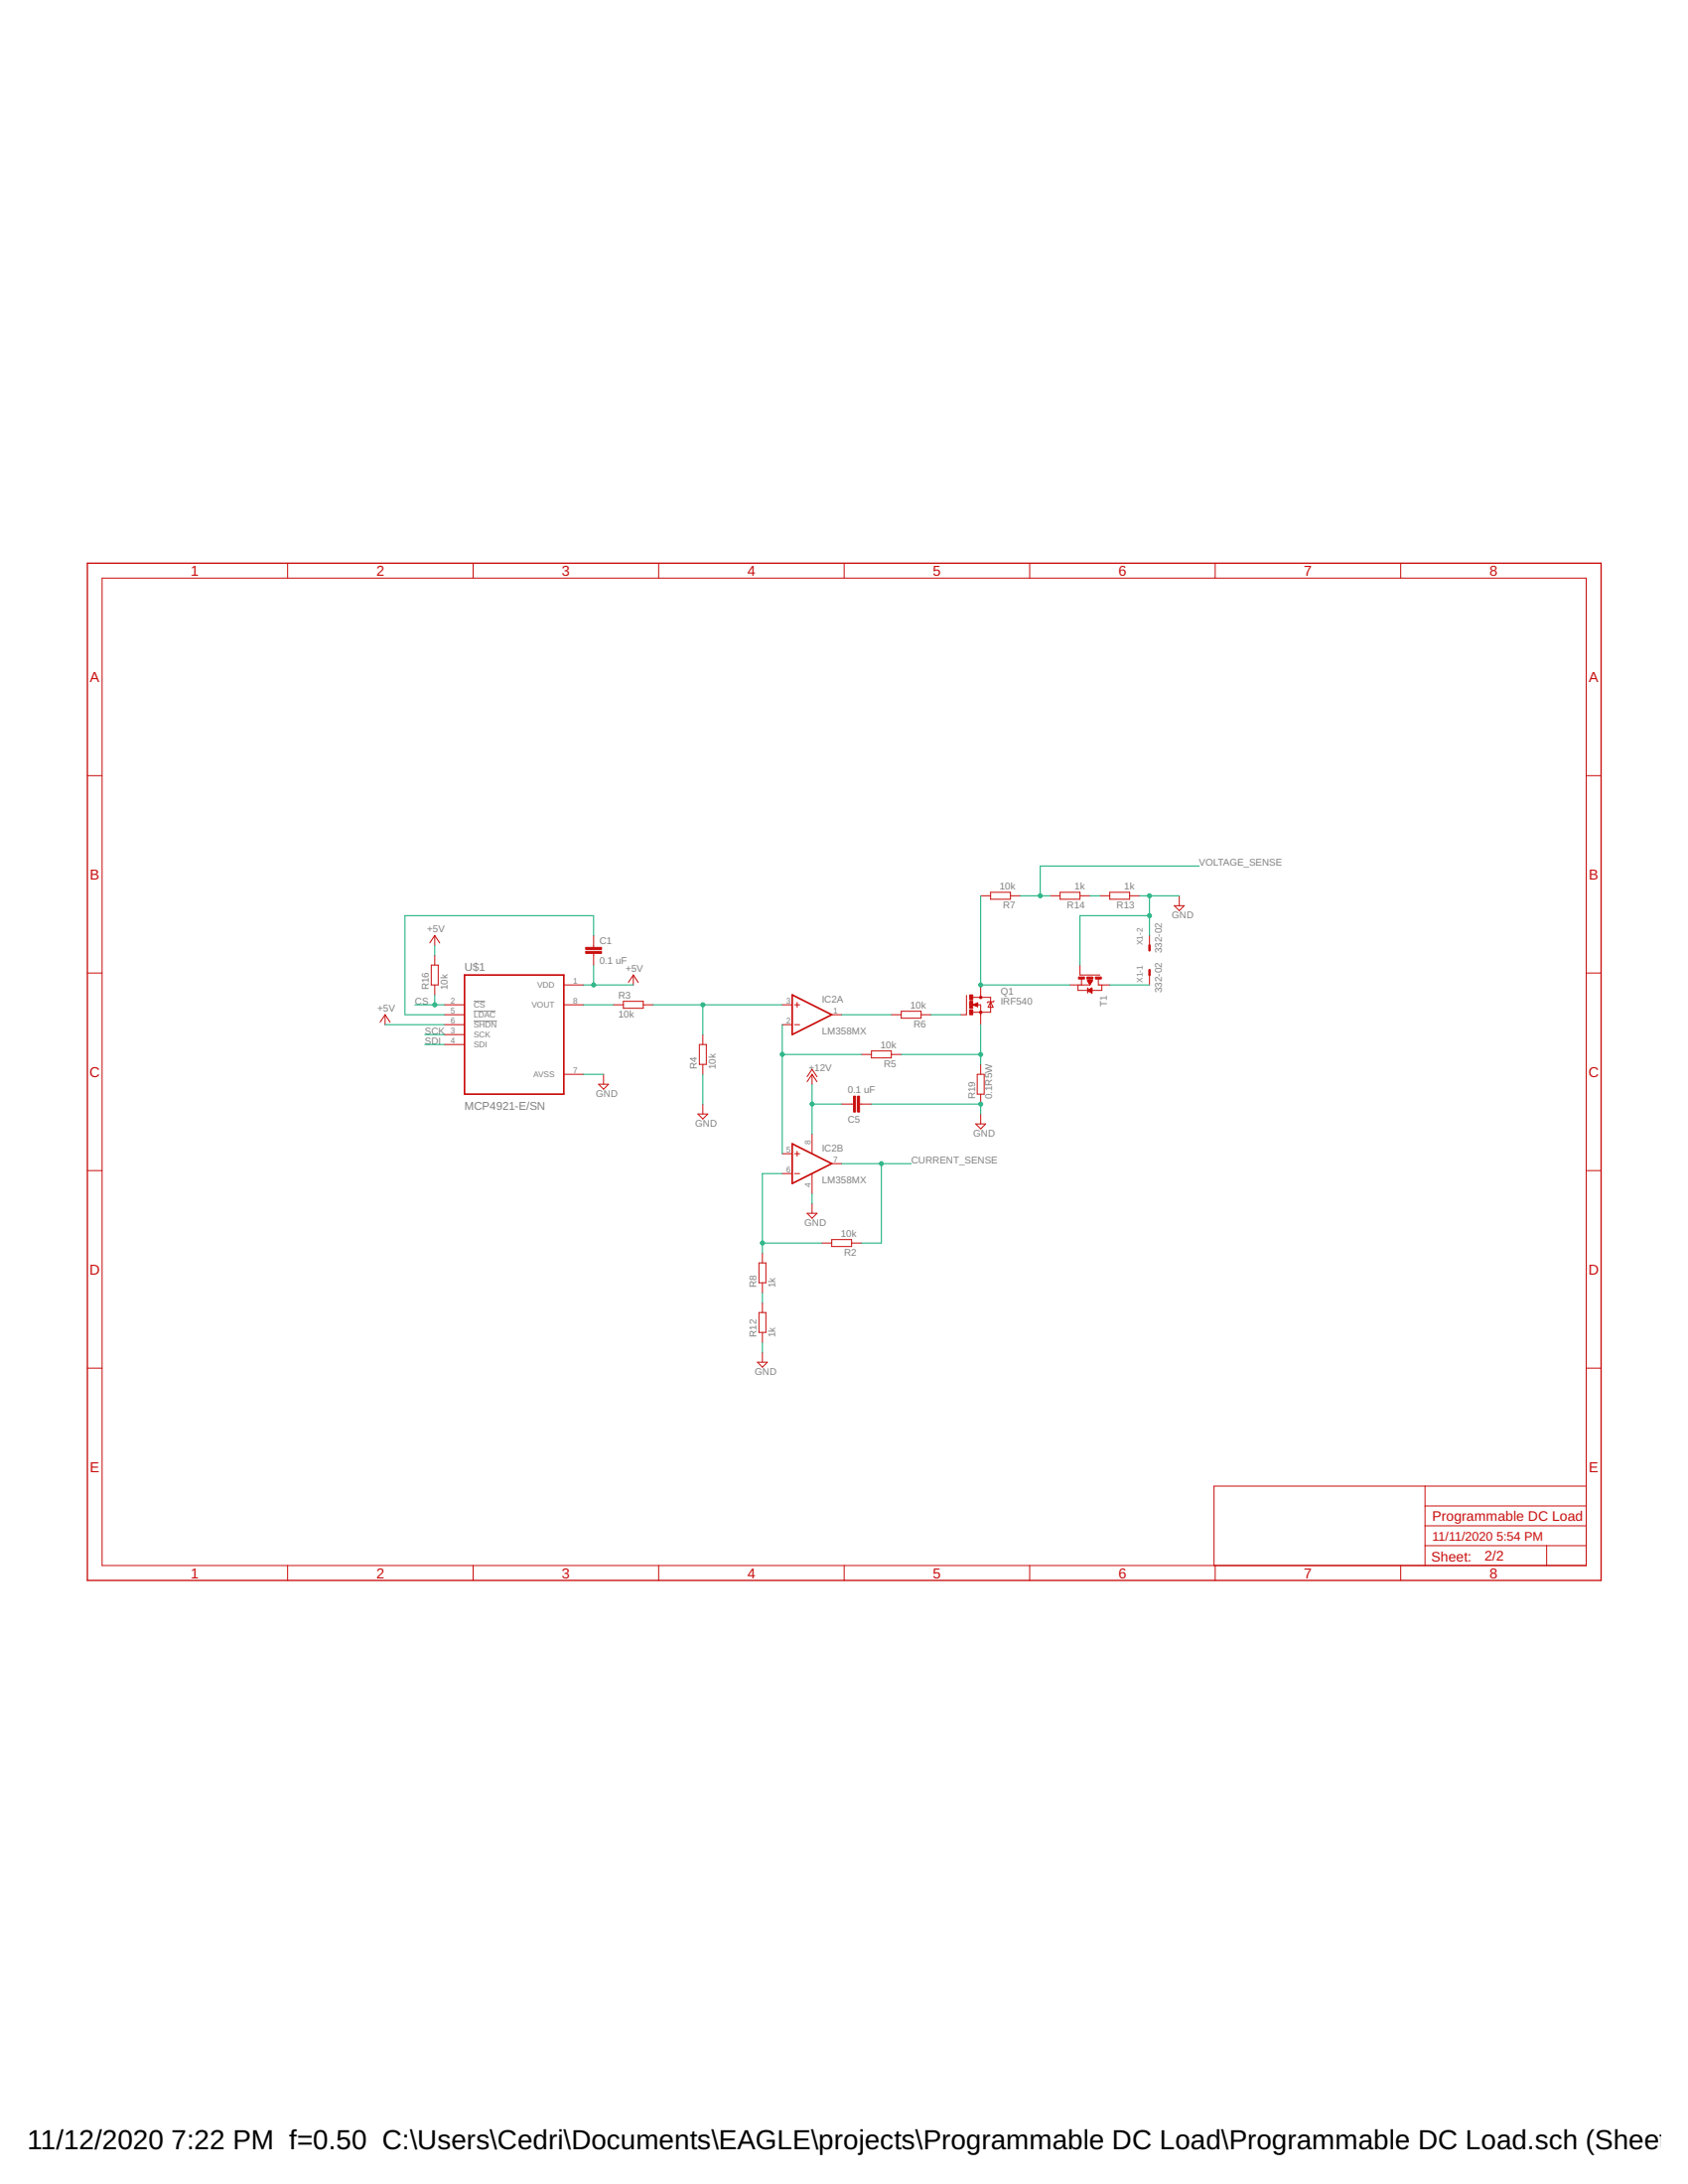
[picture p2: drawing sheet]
<svg xmlns="http://www.w3.org/2000/svg" width="216mm" height="279mm" viewBox="0 0 216 279" stroke-linecap="round" stroke-linejoin="round" font-family="sans-serif">
<path d="M60.6 128.1h1.4M60.6 129.4h2.8M60.6 130.6h3" fill="none" stroke="#808080" stroke-width=".13"/>
<g fill="none" stroke="#c90d0c" stroke-width=".13">
<path d="M13.1 74h189.8v126.3h-189.8zM36.8 72.1v1.9M60.5 72.1v1.9M84.2 72.1v1.9M108 72.1v1.9M131.7 72.1v1.9M155.4 72.1v1.9M179.2 72.1v1.9M11.2 99.2h1.9M202.9 99.2h1.9M55.6 119.7v1.2M55.6 119.7l.6 .9"/>
<path d="M55.6 119.7l-.6 .9M75.9 119.7v1.5M125.4 114.6h1.3M126.7 114.2h2.5v.8h-2.5zM129.2 114.6h1.3M134.3 114.6h1.3M135.6 114.2h2.5v.8h-2.5zM138.1 114.6h1.3M140.7 114.6h1.2M141.9 114.2h2.6v.8h-2.6zM144.5 114.6h1.3M147 119.7v1.2"/>
<path d="M150.2 115.9h1.3l-.7 .6zM150.8 114.6v1.3M11.2 124.5h1.9M49.3 129.8l.6 1M49.3 129.8l-.7 1M49.3 129.8v1.3M55.2 123.5h.8v2.5h-.8zM55.6 122.2v1.3M55.6 126v1.3M56.9 129.8h2.5M56.9 128.5h2.5M56.9 133.6h2.5"/>
<path d="M56.9 131.1h2.5M56.9 132.4h2.5M72.1 128.5h2.6M72.1 137.4h2.6M72.1 126h2.6M75.9 122v1.5M76.6 138.7h1.2l-.6 .6zM77.2 137.4v1.3M78.5 128.5h1.2M79.7 128.1h2.6v.9h-2.6zM81 124.7l.6 1M81 124.7l-.6 1"/>
<path d="M81 124.7v1.3M82.3 128.5h1.2M89.5 133.6h.8v2.6h-.8zM89.9 132.4v1.2M89.9 136.2v1.2M100.1 128.5h1.2M100.1 131.1h1.2M101.6 128.5h.7M101.6 131.1h.7M102 128.2v.7M103.2 137.8l.7-1 .6 1M103.9 137.4l.6 1"/>
<path d="M103.9 137.4l-.7 1M103.9 137.4v1.3M106.4 129.8h1.3M110.2 134.9h1.3M111.5 134.5h2.5v.8h-2.5zM114 129.8h1.3M114 134.9h1.3M115.3 129.4h2.5v.9h-2.5zM117.8 129.8h1.3M123.6 127.3v2.5h-.7M124.4 128.5l.7-.2v.5zM124.4 127.6h2.3v1.9h-2.3"/>
<path d="M125 128.5h.4v2.6M125 137.4h.9v2.6h-.9zM125.4 126v1.6M125.4 136.2v1.2M125.4 140v1.2M126.7 128.2l.3 .7h-.6zM127.1 128l-.1 .2h-.6l-.1 .1M137.9 126v.7h3v-.7M138.1 123.5v1.2h2.6M138.3 125.2v.8M139.1 125.4h.6l-.3 .5zM139.1 125.5h.6"/>
<path d="M139.1 125.6h.6M139.1 126.7l.6-.3v.6zM139.2 125.6h.4M139.2 125.7h.4M139.2 126.7h.5M139.3 126.8h.4M139.3 126.6h.4M139.3 125.8h.2M139.3 125.7h.3M139.3 125.9h.2M139.4 125.9h.1M139.4 125.2v.8h-2.5"/>
<path d="M139.4 126.9h.3M139.4 126.6h.3M139.5 126.5h.2M139.5 126.9h.2M139.5 127h.2M139.6 126.5h.1M139.6 127h.1M139.6 126.4h.1M139.7 127h.1M140.5 125.2v.8h1.4M147 124.7v1.3M202.9 124.5h1.9"/>
<path d="M11.2 149.8h1.9M89.3 142.5h1.2l-.6 .7zM89.9 141.2v1.3M100.1 147.6h1.2M100.1 150.1h1.2M101.6 147.6h.7M101.6 150.1h.7M102 147.3v.6M103.2 155.2h1.3l-.6 .7zM103.9 145.1v2.5M103.9 150.1v2.6M103.9 153.9v1.3"/>
<path d="M105.1 159h1.3M106.4 158.6h2.5v.9h-2.5zM106.4 148.9h1.3M107.7 141.2h1.5M108.9 159h1.3M109.9 141.2h1.6M124.8 143.8h1.3l-.7 .6zM125.4 142.5v1.3M202.9 149.8h1.9M11.2 175h1.9M96.9 174.3h1.2l-.6 .6zM97.1 161.6h.9v2.5h-.9z"/>
<path d="M97.1 167.9h.9v2.6h-.9zM97.5 160.3v1.3M97.5 164.1v1.3M97.5 166.6v1.3M97.5 170.5v1.2M97.5 173v1.3M202.9 175h1.9M182.3 197.7h20.6M182.3 190.1v10.2M182.3 195.2h20.6M182.3 192.7h20.6M197.8 197.7v2.6"/>
<path d="M202.9 190.1h-47.6v10.2M36.8 200.3v1.9M60.5 200.3v1.9M84.2 200.3v1.9M108 200.3v1.9M131.7 200.3v1.9M155.4 200.3v1.9M179.2 200.3v1.9"/>
</g>
<path d="M11.2 72.1h193.6v130.1h-193.6zM125 128.4l-.5 .1 .5 .2v-.2h-.1" fill="none" stroke="#c90d0c" stroke-width=".17"/>
<g fill="#c90d0c" stroke="#c90d0c" stroke-width=".13">
<path d="M125.3 129.4h.3v.2h-.3z" fill-rule="evenodd"/>
<path d="M125.3 127.5h.3v.2h-.3z" fill-rule="evenodd"/>
</g>
<g fill="#c90d0c" stroke="#c90d0c" stroke-width=".13">
<path d="M124 129.2h.4v.6h-.4z"/>
<path d="M124 127.3h.4v.6h-.4z"/>
<path d="M124 128.1h.4v.9h-.4z"/>
<path d="M74.9 121.7h2v.3h-2z"/>
<path d="M74.9 121.2h2v.3h-2z"/>
<path d="M109.2 140.2h.2v2.1h-.2z"/>
<path d="M109.7 140.2h.2v2.1h-.2z"/>
<path d="M140.1 125h.8v.2h-.8z"/>
<path d="M139 125h.8v.2h-.8z"/>
<path d="M137.9 125h.8v.2h-.8z"/>
<path d="M139.1 126.4v.6z"/>
</g>
<path d="M147 120.9v.7M147 124.1v.6" fill="none" stroke="#c90d0c" stroke-width=".32"/>
<path d="M59.4 124.7h12.7v15.3h-12.7zM101.3 127.3l5.1 2.5-5.1 2.6zM101.3 146.3l5.1 2.6-5.1 2.5z" fill="none" stroke="#c90d0c" stroke-width=".21"/>
<g fill="none" stroke="#0dab76" stroke-width=".13">
<path d="M75.9 119.7v-2.6h-24.1v12.7h5.1M125.4 114.6v11.4h11.5M130.5 114.6h3.8M139.4 114.6h1.3M145.8 114.6h5M147 114.6v5.1M147 117.1h-8.9v6.4M153.4 110.8h-20.3v3.8M49.3 131.1h7.6M53.1 128.5h3.8M54.3 133.6h2.6M54.3 132.4h2.6"/>
<path d="M55.6 120.9v1.3M55.6 127.3v1.2M74.7 137.4h2.5M74.7 128.5h3.8M74.7 126h6.3M75.9 123.5v2.5M83.5 128.5h16.6M89.9 128.5v3.9M89.9 137.4v3.8M100.1 131.1v16.5M100.1 134.9h10.1M103.9 138.7v6.4"/>
<path d="M107.7 129.8h6.3M115.3 134.9h10.1M119.1 129.8h3.8M125.4 131.1v5.1M141.9 126h5.1M97.5 159h7.6M100.1 150.1h-2.6v10.2M103.9 141.2h3.8M103.9 152.7v1.2M107.7 148.9h8.8M111.5 141.2h13.9v1.3M112.7 148.9v10.1h-2.5"/>
<path d="M97.5 165.4v1.2M97.5 171.7v1.3"/>
</g>
<g fill="#0dab76" stroke="#0dab76" stroke-width=".13">
<circle cx="147" cy="114.6" r=".25"/>
<circle cx="147" cy="117.1" r=".25"/>
<circle cx="125.4" cy="141.2" r=".25"/>
<circle cx="89.9" cy="128.5" r=".25"/>
<circle cx="100.1" cy="134.9" r=".25"/>
<circle cx="125.4" cy="134.9" r=".25"/>
<circle cx="125.4" cy="126" r=".25"/>
<circle cx="133.1" cy="114.6" r=".25"/>
<circle cx="112.7" cy="148.9" r=".25"/>
<circle cx="97.5" cy="159" r=".25"/>
<circle cx="75.9" cy="126" r=".25"/>
<circle cx="55.6" cy="128.5" r=".25"/>
<circle cx="103.9" cy="141.2" r=".25"/>
</g>
<g font-size="3.5">
<text x="3.5" y="274.9">11/12/2020</text>
<text x="21.9" y="274.9">7:22 PM f=0.50 C:\Users\Cedri\Documents\EAGLE\projects\Programmable DC Load\Programmable DC Load.sch (Sheet: 2</text>
</g>
<g font-size="1.8" fill="#c90d0c">
<text x="24.4" y="73.7">1</text>
<text x="48.2" y="73.7">2</text>
<text x="71.9" y="73.7">3</text>
<text x="95.6" y="73.7">4</text>
<text x="119.3" y="73.7">5</text>
<text x="143.1" y="73.7">6</text>
<text x="166.8" y="73.7">7</text>
<text x="190.5" y="73.7">8</text>
<text x="11.5" y="87.3">A</text>
<text x="203.2" y="87.3">A</text>
<text x="11.5" y="112.5">B</text>
<text x="203.2" y="112.5">B</text>
<text x="11.5" y="137.8">C</text>
<text x="203.2" y="137.8">C</text>
<text x="11.5" y="163">D</text>
<text x="203.2" y="163">D</text>
<text x="11.5" y="188.3">E</text>
<text x="203.2" y="188.3">E</text>
<text x="183.2" y="194.6">Programmable DC Load</text>
<text x="24.4" y="201.9">1</text>
<text x="48.2" y="201.9">2</text>
<text x="71.9" y="201.9">3</text>
<text x="95.6" y="201.9">4</text>
<text x="119.3" y="201.9">5</text>
<text x="143.1" y="201.9">6</text>
<text x="166.8" y="201.9">7</text>
<text x="183.1" y="199.7">Sheet:</text>
<text x="189.9" y="199.6">2/2</text>
<text x="190.5" y="201.9">8</text>
</g>
<g font-size="1.6" fill="#c90d0c">
<text x="183.2" y="197.1">11/11/2020</text>
<text x="191.4" y="197.1">5:54 PM</text>
</g>
<g font-size="1.5" fill="#808080">
<text x="59.4" y="124.2">U$1</text>
<text x="59.4" y="142">MCP4921-E/SN</text>
</g>
<g font-size="1.2" fill="#808080">
<text x="127.9" y="113.8">10k</text>
<text x="137.4" y="113.8">1k</text>
<text x="143.8" y="113.8">1k</text>
<text x="153.4" y="110.8">VOLTAGE_SENSE</text>
<text x="54.6" y="119.3">+5V</text>
<text x="128.3" y="116.2">R7</text>
<text x="136.5" y="116.2">R14</text>
<text x="142.8" y="116.2">R13</text>
<text x="149.9" y="117.4">GND</text>
<text x="76.7" y="123.3">0.1 uF</text>
<text x="76.7" y="120.7">C1</text>
<text x="80" y="124.4">+5V</text>
<text x="148.6" y="121.9" transform="rotate(-90 148.6 121.9)">332-02</text>
<text x="48.3" y="129.4">+5V</text>
<text x="53.1" y="128.6">CS</text>
<text x="54.9" y="126.6" transform="rotate(-90 54.9 126.6)">R16</text>
<text x="57.3" y="126.6" transform="rotate(-90 57.3 126.6)">10k</text>
<text x="79.1" y="130.2">10k</text>
<text x="79.1" y="127.8">R3</text>
<text x="105.1" y="128.2">IC2A</text>
<text x="116.4" y="129.1">10k</text>
<text x="116.8" y="131.5">R6</text>
<text x="128" y="128.6">IRF540</text>
<text x="128" y="127.3">Q1</text>
<text x="141.6" y="128.7" transform="rotate(-90 141.6 128.7)">T1</text>
<text x="148.6" y="127" transform="rotate(-90 148.6 127)">332-02</text>
<text x="54.3" y="133.6">SDI</text>
<text x="54.3" y="132.4">SCK</text>
<text x="89.1" y="136.8" transform="rotate(-90 89.1 136.8)">R4</text>
<text x="91.5" y="136.8" transform="rotate(-90 91.5 136.8)">10k</text>
<text x="103.5" y="137.1">+12V</text>
<text x="105.1" y="132.4">LM358MX</text>
<text x="112.6" y="134.1">10k</text>
<text x="113" y="136.5">R5</text>
<text x="76.2" y="140.3">GND</text>
<text x="108.4" y="139.8">0.1 uF</text>
<text x="108.4" y="143.6">C5</text>
<text x="124.8" y="140.6" transform="rotate(-90 124.8 140.6)">R19</text>
<text x="126.9" y="140.6" transform="rotate(-90 126.9 140.6)">0.1R5W</text>
<text x="88.9" y="144.1">GND</text>
<text x="105.1" y="147.3">IC2B</text>
<text x="116.6" y="148.9">CURRENT_SENSE</text>
<text x="124.5" y="145.4">GND</text>
<text x="105.1" y="151.4">LM358MX</text>
<text x="102.9" y="156.8">GND</text>
<text x="107.5" y="158.3">10k</text>
<text x="108" y="160.7">R2</text>
<text x="96.8" y="164.7" transform="rotate(-90 96.8 164.7)">R8</text>
<text x="99.2" y="164.7" transform="rotate(-90 99.2 164.7)">1k</text>
<text x="96.8" y="171.1" transform="rotate(-90 96.8 171.1)">R12</text>
<text x="99.2" y="171.1" transform="rotate(-90 99.2 171.1)">1k</text>
<text x="96.6" y="175.8">GND</text>
</g>
<g font-size="1.1" fill="#808080">
<text x="73.3" y="125.8">1</text>
<text x="146.1" y="120.9" transform="rotate(-90 146.1 120.9)">X1-2</text>
<text x="146.1" y="125.7" transform="rotate(-90 146.1 125.7)">X1-1</text>
<text x="57.7" y="128.4">2</text>
<text x="57.7" y="129.6">5</text>
<text x="57.7" y="130.9">6</text>
<text x="60.6" y="128.9">CS</text>
<text x="60.6" y="130.2">LDAC</text>
<text x="60.6" y="131.5">SHDN</text>
<text x="68" y="128.9">VOUT</text>
<text x="68.7" y="126.4">VDD</text>
<text x="73.3" y="128.4">8</text>
<text x="100.5" y="130.9">2</text>
<text x="100.5" y="128.4">3</text>
<text x="106.6" y="129.6">1</text>
<text x="57.7" y="132.2">3</text>
<text x="57.7" y="133.5">4</text>
<text x="60.6" y="132.7">SCK</text>
<text x="60.6" y="134">SDI</text>
<text x="68.2" y="137.8">AVSS</text>
<text x="73.3" y="137.3">7</text>
<text x="100.5" y="150">6</text>
<text x="100.5" y="147.4">5</text>
<text x="103.7" y="146.4" transform="rotate(-90 103.7 146.4)">8</text>
<text x="106.6" y="148.7">7</text>
<text x="103.7" y="151.9" transform="rotate(-90 103.7 151.9)">4</text>
</g>
</svg>
